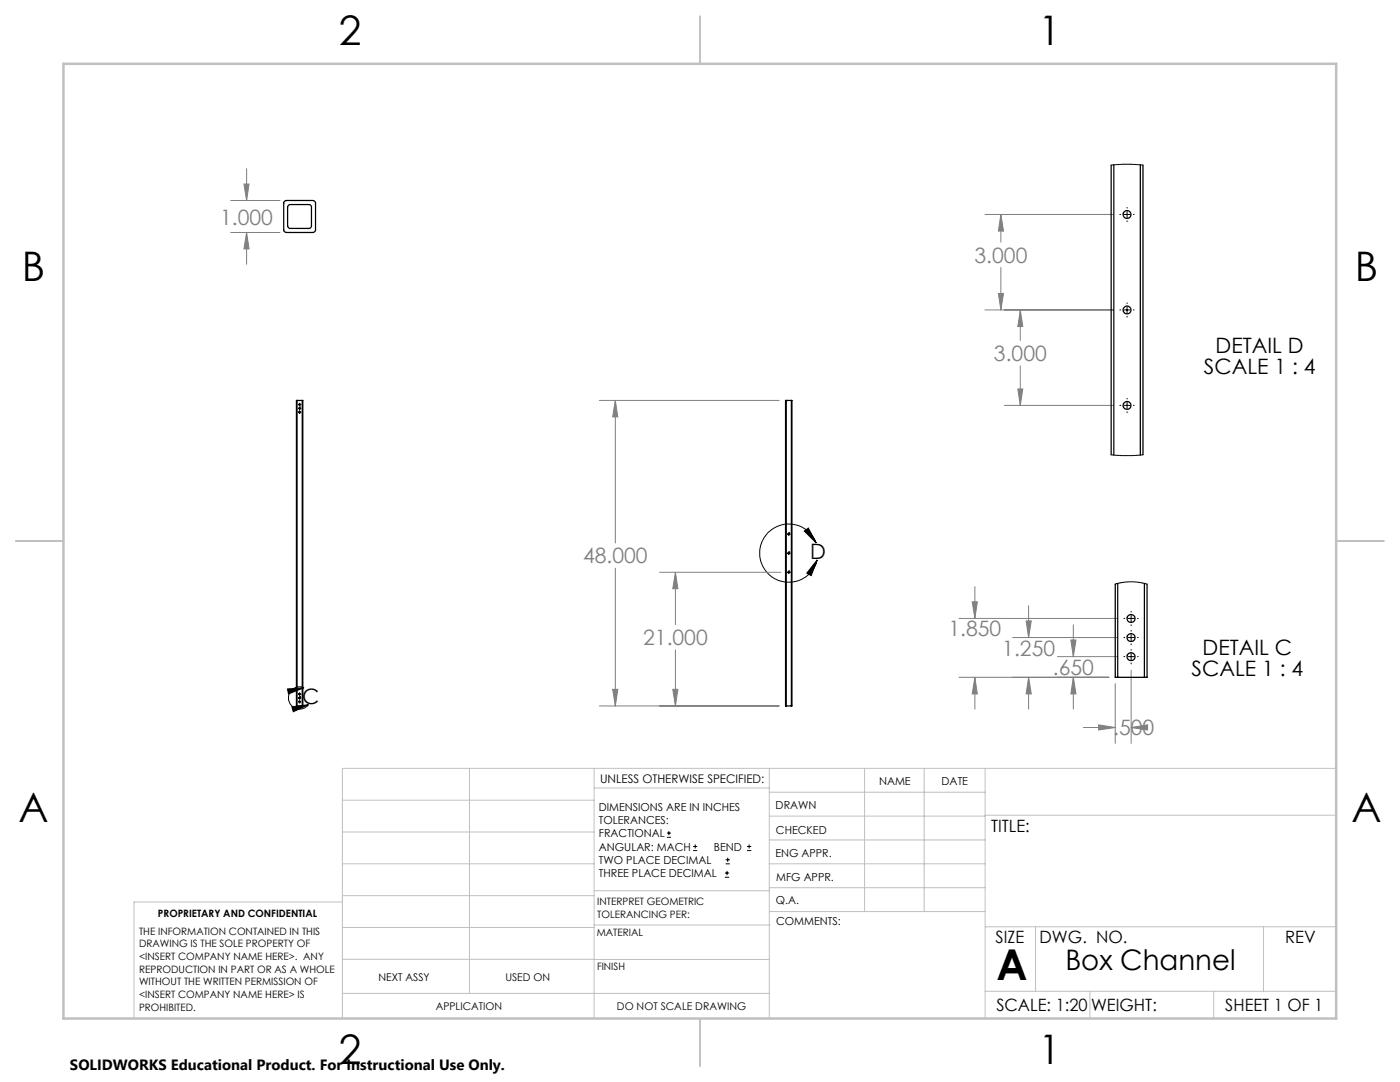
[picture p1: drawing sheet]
<svg xmlns="http://www.w3.org/2000/svg" width="279mm" height="216mm" viewBox="0 0 279 216" stroke-linecap="round" stroke-linejoin="round" font-family="sans-serif">
<g fill="none" stroke="#000" stroke-width=".2">
<path d="M223.5 42.8h.2M224.3 42.8h1.3M224.9 41.4v.1M224.9 42.2v1.2M224.9 44.1v.1M226.2 42.8h.1M223.5 61.8h.2M224.3 61.8h1.3M224.9 60.4v.2M224.9 61.2v1.3M224.9 63.1v.2M224.9 79.5v.1"/>
<path d="M226.2 61.8h.1M59.5 80.7h.1M59.5 81.5h.1M59.5 82.2h.1M59.7 80.7h.2M59.7 81.5h.2M59.7 82.2h.2M59.8 81.2h.1M59.8 80.4v.1M59.8 80.6v.3M59.8 81h.1M59.8 81.4v.2"/>
<path d="M59.8 81.7v.1M59.8 82h.1M59.8 82.1v.3M59.8 82.5h.1M60 80.7h.1M60 81.5h.1M60 82.2h.1M223.5 80.9h.2M224.3 80.9h1.3M224.9 80.3v1.2M224.9 82.2v.1M226.2 80.9h.1"/>
<path d="M157.1 110.4h.1M157.1 114.2h.1M157.1 106.6h.1M157.3 110.4h.3M157.3 114.2h.3M157.3 106.6h.3M157.4 110.1h.1M157.4 113.9h.1M157.4 106.3h.1M157.4 106.4v.3M157.4 106.8v.1M157.4 110.2v.3"/>
<path d="M157.4 110.6v.1M157.4 114.1v.2M157.4 114.4v.1M157.7 110.4h.1M157.7 114.2h.1M157.7 106.6h.1M160.5 106l.8-.6 1.6 2.9zM162.9 108.3a5.8 5.8 0 0 0-9.1-2.4 5.8 5.8 0 0 0 .5 9.4 5.8 5.8 0 0 0 8.8-3.6M163.1 111.7l-1.2 3.2-.9-.5zM57.4 137.5l3.3-.3-3.1 1.3zM59.5 139.3h.1M59.5 138.5h.1"/>
<path d="M59.7 139.3h.2M59.7 138.5h.2M59.8 139h.1M59.8 138.2v.1M59.8 138.4v.2M59.8 138.7v.1M59.8 139.1v.3M59.8 139.5v.1M59.8 139.7v.1M59.8 139.9v.3M60 139.3h.1M60 138.5h.1"/>
<path d="M60.7 137.2a2.22 2.22 0 0 0-2.9 1 2.22 2.22 0 0 0 .8 2.9 2.22 2.22 0 0 0 3-.5M224.3 131h.2M224.3 127.2h.2M224.3 123.4h.2M225.1 131h1.3M225.1 127.2h1.3M225.1 123.4h1.3M225.7 122v.1M225.7 122.8v1.2M225.7 124.7v.1M225.7 125.8v.1M225.7 126.6v1.2"/>
<path d="M225.7 128.5v.2M225.7 129.6v.2M225.7 130.4v1.3M225.7 132.3v.2M227 131h.2M227 127.2h.2M227 123.4h.2M58.2 141l3.4-.4-3.1 1.4zM59.5 140h.1M59.7 140h.2M59.8 140.3h.1M60 140h.1"/>
<path d="M133.1 167.1h.8M133.1 166.2h.8M133.5 165.8v.9M138.3 169.7h.8M138.3 168.9h.8M138.7 168.5v.8M144.7 175h.8M144.7 174.2h.8M144.8 172.4h.9M144.8 171.6h.9M145.1 173.8v.8M145.2 171.1v.9"/>
<path d="M149.1 169.7h.8M149.1 168.9h.8M149.5 168.5v.8"/>
</g>
<g fill="none" stroke="#808080" stroke-width=".2">
<path d="M48.7 36.7h1l-.5 3.3zM49.2 33.7v6.3M46 40h9.9M46 46.4h9.9M49.2 46.4v6.3M49.2 46.4l.5 3.3h-1zM196.6 42.8h25.6M199.2 58.6h1.1l-.6 3.2zM199.7 42.8v5.5M199.7 53.4v8.4M199.7 42.8l.6 3.3h-1.1zM119.6 79.9h35.9"/>
<path d="M122.8 79.9v28.4M122.8 79.9l.5 3.3h-1zM196.6 61.8h25.6M203.1 77.6h1l-.5 3.3zM203.6 61.8v6.1M203.6 73v7.9M203.6 61.8l.5 3.4h-1zM200.4 80.9h21.8M122.8 113.4v27.5M131.6 114.2h24.3M134.8 114.2v10.4M134.8 114.2l.5 3.3h-1z"/>
<path d="M194.6 117.1v6.3M122.3 137.5h1l-.5 3.4zM134.3 137.5h1l-.5 3.4zM134.8 129.7v11.2M191.4 135.1h29.9M191.4 123.4h31.6M194 120.1h1.1l-.5 3.3zM194.6 135.1v6.4M194.6 135.1l.5 3.4h-1.1zM202.1 127.2h20.9M204.8 123.9h1l-.5 3.3zM205.3 135.1l.5 3.4h-1z"/>
<path d="M205.3 120.9v6.3M205.3 135.1v6.4M211 131h12M213.7 127.7h1l-.5 3.3zM214.2 124.7v6.3M214.2 135.1v6.4M214.2 135.1l.5 3.4h-1zM222.6 136.4v11.9M225.7 133.7v14.6M119.6 140.9h35.9M216.2 145.2h6.4M219.3 144.6l3.3 .6-3.3 .5z"/>
<path d="M225.7 145.2l3.3-.6v1.1zM225.7 145.2h.1"/>
</g>
<g fill="none" stroke="#c0c0c0" stroke-width=".2">
<path d="M68.3 159.7h50.3M93.7 153.3v44.9M118.6 153.3v49.9M118.6 157.2h34.9M153.5 153.3v49.9M153.5 158.1h43.1M172.5 153.3v28.6M184.4 153.3v28.6M196.6 153.3v49.9M266.7 153.3h-198.4v49.9M68.3 178.7h50.3M68.3 172.4h50.3"/>
<path d="M68.3 166h50.3M68.3 180h-41.6v23.2M118.6 177.7h35M153.5 167.6h43.1M153.5 162.8h43.1M153.5 172.4h43.1M153.5 177.1h43.1M196.6 162.7h70.1M68.3 198.2h85.2M68.3 191.4l85.2 .1M68.3 185.1h50.3M118.6 184.6h35"/>
<path d="M153.6 181.9h43M196.6 197.8h70.1M196.6 184.9h70.1M206.7 184.9v12.9M217.5 197.8v5.4M242.2 197.8v5.4M252.2 184.9v12.9"/>
</g>
<path d="M139.7 3.2v9.5M3.1 107.9h9.6M266.7 107.9h9.5M139.7 203.2v9.6" fill="none" stroke="#c0c0c0" stroke-width=".25"/>
<path d="M12.7 12.7h254v190.5h-254z" fill="none" stroke="#c0c0c0" stroke-width=".5"/>
<path d="M57.4 137.5l3.3-.3-3.1 1.3zM58.2 141l3.4-.4-3.1 1.4zM160.5 106l.8-.6 1.6 2.9zM163.1 111.7l-1.2 3.2-.9-.5z" fill="#000"/>
<path d="M48.7 36.7h1l-.5 3.3zM49.2 46.4l.5 3.3h-1zM122.3 137.5h1l-.5 3.4zM122.8 79.9l.5 3.3h-1zM134.3 137.5h1l-.5 3.4zM134.8 114.2l.5 3.3h-1zM214.2 135.1l.5 3.4h-1zM213.7 127.7h1l-.5 3.3zM205.3 135.1l.5 3.4h-1zM204.8 123.9h1l-.5 3.3zM194.6 135.1l.5 3.4h-1.1zM194 120.1h1.1l-.5 3.3zM219.3 144.6l3.3 .6-3.3 .5zM225.7 145.2l3.3-.6v1.1zM203.1 77.6h1l-.5 3.3zM203.6 61.8l.5 3.4h-1zM199.2 58.6h1.1l-.6 3.2zM199.7 42.8l.6 3.3h-1.1z" fill="#808080"/>
<g fill="none" stroke="#000" stroke-width=".25">
<path d="M221.8 32.9v57.8M222.3 32.9v57.9M227.6 32.9v57.9M228.1 32.9v57.8M56.7 40.3l.4-.3h5.3a.54 .54 0 0 1 .6 .5v5.4a.54 .54 0 0 1-.6 .5h-5.3a.54 .54 0 0 1-.5-.5zM57.6 41l.2-.2h3.9a.49 .49 0 0 1 .5 .5v3.7a.49 .49 0 0 1-.5 .6h-3.8a.54 .54 0 0 1-.5-.6v-3.7zM59.3 79.9h-.1v61h.1M59.3 79.9v61M59.3 79.9h1M60.3 79.9h.1v61h-.1M60.3 79.9v61M156.9 79.9h-.1v61h.1"/>
<path d="M156.9 79.9h1M156.9 79.9v61M157.9 79.9h.1v61h-.1M157.9 79.9v61M222.6 116.6v18.5h.5M223.1 116.4v18.7M228.4 116.4v18.7M228.9 116.6v18.5h-.5M223.1 135.1h5.3M59.3 140.9h1M156.9 140.9h1"/>
<circle cx="224.9" cy="42.8" r=".79"/>
<circle cx="224.9" cy="61.8" r=".79"/>
<circle cx="59.8" cy="80.7" r=".16"/>
<circle cx="59.8" cy="81.5" r=".16"/>
<circle cx="59.8" cy="82.2" r=".16"/>
<circle cx="224.9" cy="80.9" r=".79"/>
<circle cx="157.4" cy="114.2" r=".16"/>
<circle cx="157.4" cy="110.4" r=".16"/>
<circle cx="157.4" cy="106.6" r=".16"/>
<circle cx="59.8" cy="138.5" r=".16"/>
<circle cx="59.8" cy="139.3" r=".16"/>
<circle cx="225.7" cy="127.2" r=".8"/>
<circle cx="225.7" cy="131" r=".8"/>
<circle cx="225.7" cy="123.4" r=".8"/>
<circle cx="59.8" cy="140" r=".16"/>
</g>
<path d="M221.8 32.9l2.1-.1 4.2 .1M221.8 90.7l1.9 .2 4.4-.2M222.6 116.6l2.4-.5h1.9l2 .5" fill="none" stroke="#000" stroke-width=".2"/>
<text font-size="8.5" x="198.9" y="195.5">A</text>
<g font-size="8.1">
<text x="67.6" y="8.9">2</text>
<text x="207.3" y="8.9">1</text>
<text x="4.4" y="56.2">B</text>
<text x="270.4" y="56.2">B</text>
<text x="3.7" y="164.1">A</text>
<text x="269.7" y="164.1">A</text>
<text x="67.6" y="212.4">2</text>
<text x="207.3" y="212.4">1</text>
</g>
<text font-size="5.6" x="212.6" y="193.5">Box Channel</text>
<g font-size="4.2" fill="#808080">
<text x="43.9" y="44.8">1.000</text>
<text x="194.5" y="52.4">3.000</text>
<text x="198.4" y="72.1">3.000</text>
<text x="116.4" y="112.4">48.000</text>
<text x="128.4" y="128.8">21.000</text>
<text x="189.3" y="127">1.850</text>
<text x="200" y="131">1.250</text>
<text x="210.1" y="134.6">.650</text>
<text x="222.1" y="146.7">.500</text>
</g>
<g font-size="4.2">
<text x="242.6" y="70.5">DETAIL D</text>
<text x="240.3" y="74.6">SCALE 1 : 4</text>
<text x="161.7" y="111.6">D</text>
<text x="240" y="130.6">DETAIL C</text>
<text x="237.8" y="134.8">SCALE 1 : 4</text>
<text x="60.3" y="140.5">C</text>
</g>
<g font-size="3.4">
<text x="197.8" y="166">TITLE:</text>
<text x="198.7" y="188.1">SIZE</text>
<text x="207.5" y="188.1">DWG. NO.</text>
<text x="256.5" y="188.2">REV</text>
<text x="198.8" y="201.7">SCALE: 1:20</text>
<text x="217.7" y="201.8">WEIGHT:</text>
<text x="244.5" y="201.7">SHEET 1 OF 1</text>
</g>
<text font-size="3" x="14" y="213.5">SOLIDWORKS Educational Product. For Instructional Use Only.</text>
<text font-size="2.4" x="119.8" y="156.2">UNLESS OTHERWISE SPECIFIED:</text>
<g font-size="2.2">
<text x="119.5" y="161.8">DIMENSIONS ARE IN INCHES</text>
<text x="154.8" y="161.4">DRAWN</text>
<text x="175.4" y="156.6">NAME</text>
<text x="187.9" y="156.7">DATE</text>
<text x="119.5" y="164.4">TOLERANCES:</text>
<text x="119.5" y="167.1">FRACTIONAL</text>
<text x="154.9" y="166.3">CHECKED</text>
<text x="119.5" y="169.7">ANGULAR: MACH</text>
<text x="119.5" y="172.4">TWO PLACE DECIMAL</text>
<text x="142.5" y="169.7">BEND</text>
<text x="154.8" y="171">ENG APPR.</text>
<text x="119.5" y="175">THREE PLACE DECIMAL</text>
<text x="154.9" y="175.7">MFG APPR.</text>
<text x="154.9" y="180.4">Q.A.</text>
<text x="154.9" y="184.6">COMMENTS:</text>
</g>
<g font-size="2.1">
<text x="75.5" y="195.7">NEXT ASSY</text>
<text x="100.9" y="195.7">USED ON</text>
<text x="86.9" y="201.5">APPLICATION</text>
<text x="123.1" y="201.6">DO NOT SCALE DRAWING</text>
</g>
<g font-size="2">
<text x="31.5" y="182.9">PROPRIETARY AND CONFIDENTIAL</text>
<text x="119.2" y="180.6">INTERPRET GEOMETRIC</text>
<text x="119.2" y="183.1">TOLERANCING PER:</text>
<text x="27.8" y="186.5">THE INFORMATION CONTAINED IN THIS</text>
<text x="27.8" y="189">DRAWING IS THE SOLE PROPERTY OF</text>
<text x="27.8" y="191.6">&lt;INSERT COMPANY NAME HERE&gt;. ANY</text>
<text x="119.1" y="186.7">MATERIAL</text>
<text x="27.8" y="194.1">REPRODUCTION IN PART OR AS A WHOLE</text>
<text x="27.8" y="196.6">WITHOUT THE WRITTEN PERMISSION OF</text>
<text x="119.1" y="193.5">FINISH</text>
<text x="27.8" y="199.1">&lt;INSERT COMPANY NAME HERE&gt; IS</text>
<text x="27.8" y="201.7">PROHIBITED.</text>
</g>
</svg>
